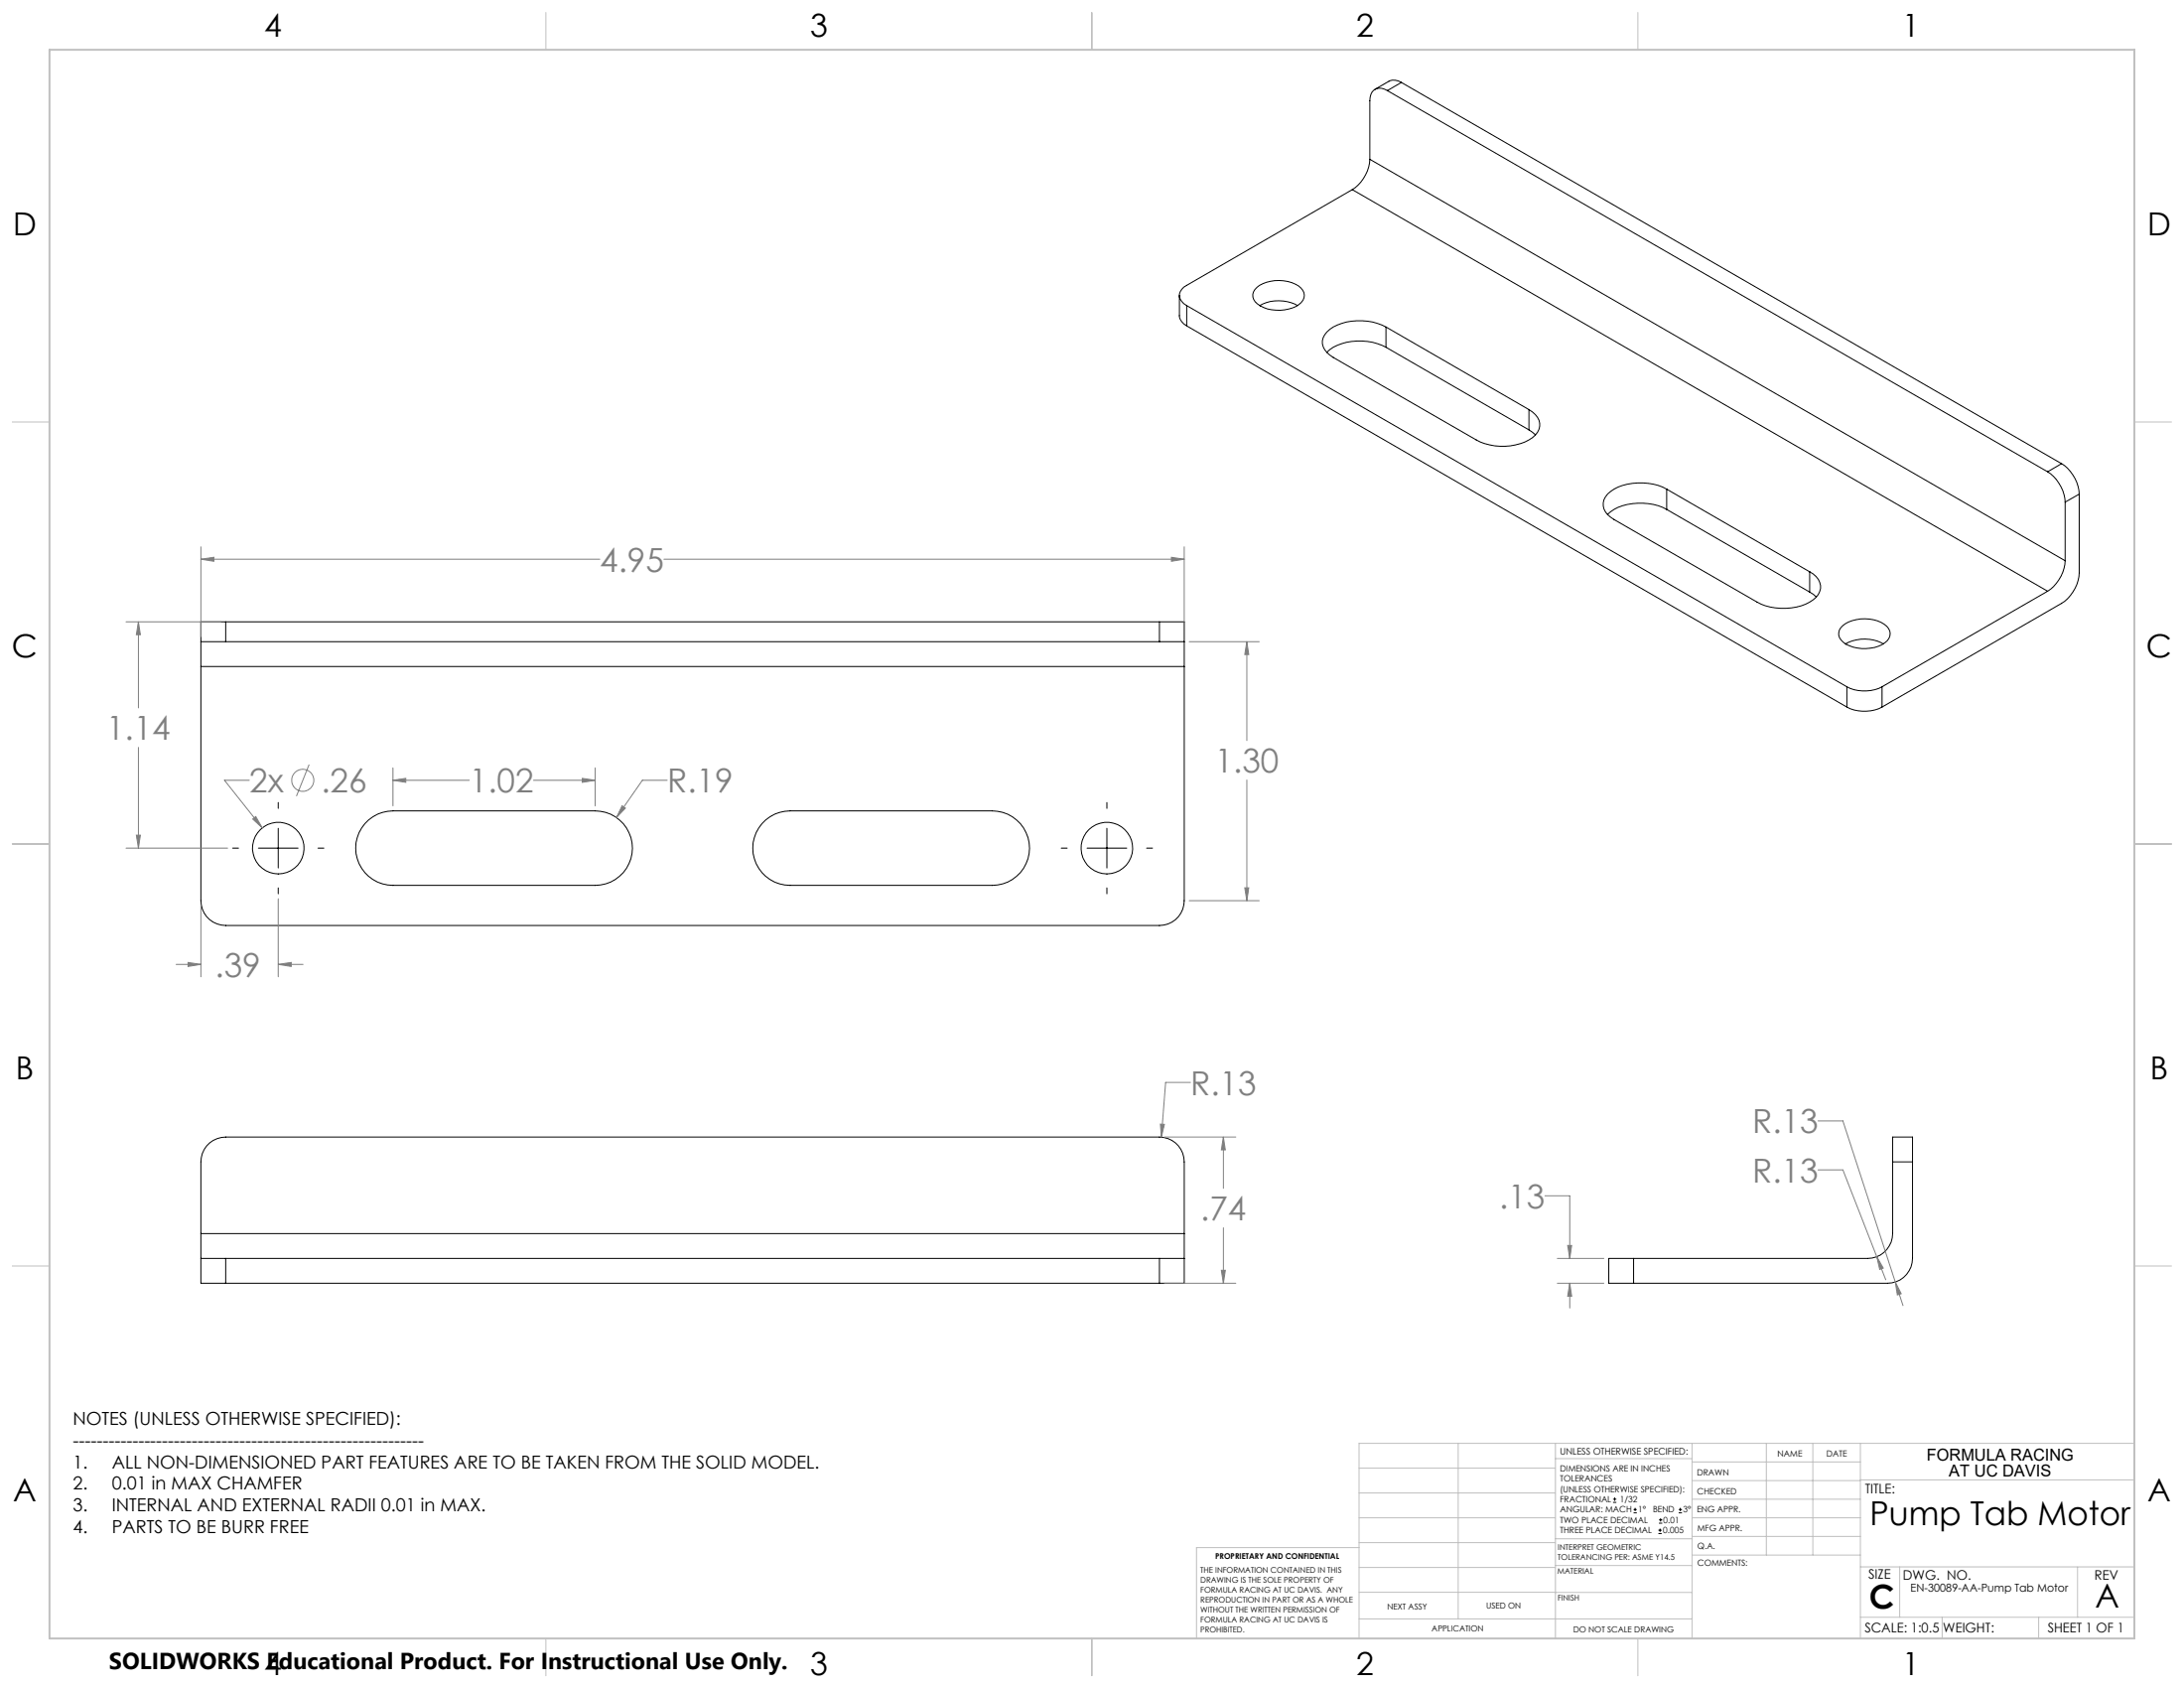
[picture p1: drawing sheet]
<svg xmlns="http://www.w3.org/2000/svg" width="559mm" height="432mm" viewBox="0 0 559 432" stroke-linecap="round" stroke-linejoin="round" font-family="sans-serif">
<g fill="none" stroke="#000" stroke-width=".25">
<path d="M355 23.2a2.73 2.73 0 0 0-3.2-.3 2.73 2.73 0 0 0-1.3 2.9v14.9M355 23.2l168.9 97.5M358.6 21.1a3.3 3.3 0 0 0-3.2-.3l-3.6 2.1M358.6 21.1l-3.6 2.1M358.6 21.1l168.9 97.5M346 48.5l-42.4 24.5a2.72 2.72 0 0 0-1.9 2.6 2.72 2.72 0 0 0 1.9 2.6M346 48.5l177.9 102.7M350.5 40.7a10 10 0 0 1-4.5 7.8M350.5 40.7l177.9 102.7M301.8 75.6v5.2a2.99 2.99 0 0 0 1.8 2.6M303.6 78.2l168.9 97.5M303.6 78.2v5.2"/>
<path d="M321.6 73.5a9.6 9.6 0 0 1 11.2 .1 2.59 2.59 0 0 1-.4 4.3 9.6 9.6 0 0 1-11.2-.7 2.47 2.47 0 0 1 .4-3.7zM322.3 78.2a10.1 10.1 0 0 1 9.7 0M303.6 83.4l168.9 97.5M354.6 83.6a14.6 14.6 0 0 0-14.3 .6 3.8 3.8 0 0 0 0 6.6l37.4 21.7a14.4 14.4 0 0 0 14.4-.5 3.8 3.8 0 0 0 0-6.6l-.9-.6M354.6 88.8a14.6 14.6 0 0 0-14.3 .6l-.8 .7M354.6 83.6l36.6 21.2M354.6 88.8l36.6 21.2M354.6 83.6v5.2M391.2 110l1.7 1.3M391.2 104.8v5.2M527.5 118.6a10 10 0 0 1 4.5 7.8M527.5 118.6l-3.6 2.1"/>
<path d="M426.4 125.1a14.6 14.6 0 0 0-14.3 .6 3.8 3.8 0 0 0 0 6.6l37.5 21.7a14.6 14.6 0 0 0 14.3-.6 3.8 3.8 0 0 0 0-6.6l-.9-.5M426.4 130.3a14.6 14.6 0 0 0-14.3 .6l-.8 .7M426.4 125.1l36.6 21.2M426.4 125.1v5.2M426.4 130.3l36.6 21.1M523.9 120.7a10.1 10.1 0 0 1 4.5 7.7M528.4 128.4v15M532 126.4v20.1a9.9 9.9 0 0 1-4.5 7.8l-46 26.6M532 126.4l-3.6 2M57.7 159.1h-6.3v5M57.7 159.1v5M57.7 159.1h239"/>
<path d="M296.7 159.1h6.3v5M296.7 159.1v5M463 151.4l1.7 1.3M463 146.3v5.1M523.9 151.2l-42.4 24.5M528.4 143.4a10 10 0 0 1-4.5 7.8M51.4 164.1h6.3M51.4 164.1v6.4M51.4 170.5v59.9a6.3 6.3 0 0 0 6.3 6.3h239a6.3 6.3 0 0 0 6.3-6.3v-59.9M51.4 170.5h251.6M57.7 164.1h239M296.7 164.1h6.3"/>
<path d="M303 164.1v6.4M471.5 160.1a9.5 9.5 0 0 1 11.2 .1 2.59 2.59 0 0 1-.5 4.2 9.8 9.8 0 0 1-10.5-.1 2.57 2.57 0 0 1-.2-4.2zM472.2 164.7a10.1 10.1 0 0 1 9.7 0M472.5 175.7a10 10 0 0 0 9 0M472.5 175.7v5.2M481.5 175.7v5.2M472.5 180.9a10 10 0 0 0 9 0M59.5 217h1.5M66.1 217h10.2M71.2 205.3v1.5M71.2 211.9v10.1M81.4 217h1.5"/>
<path d="M93.3 210.7a9.4 9.4 0 0 1 7.2-3.3h51.8a9.5 9.5 0 0 1 9.5 9.6 9.5 9.5 0 0 1-9.5 9.5h-51.8a9.5 9.5 0 0 1-8.6-5.6 9.5 9.5 0 0 1 1.4-10.2zM194.9 210.7a9.4 9.4 0 0 1 7.2-3.3h51.8a9.5 9.5 0 0 1 9.5 9.6 9.5 9.5 0 0 1-9.5 9.5h-51.8a9.5 9.5 0 0 1-8.6-5.6 9.5 9.5 0 0 1 1.4-10.2zM271.5 217h1.6M278.1 217h10.2M283.2 205.3v1.5M283.2 211.9v10.1M293.4 217h1.5M71.2 227.1v1.5M283.2 227.1v1.5M484.3 297.2v-6.3h5v6.3M484.3 297.2v18.4a6.4 6.4 0 0 1-6.4 6.3h-59.9M484.3 297.2h5"/>
<path d="M489.3 297.2v24.7a6.4 6.4 0 0 1-6.3 6.4h-65M51.4 315.6v6.3M51.4 315.6v-18.4a6.3 6.3 0 0 1 6.3-6.3h239a6.3 6.3 0 0 1 6.3 6.3v18.4M51.4 315.6h251.6M303 315.6v6.3M51.4 321.9v6.4h6.3M51.4 321.9h6.3M57.7 321.9v6.4M57.7 328.3h239M57.7 321.9h239M296.7 321.9h6.3M296.7 321.9v6.4"/>
<path d="M303 321.9v6.4h-6.3M418 321.9h-6.4v6.4h6.4M418 321.9v6.4M412.7 384.3h.9M412.7 383.5h.9M413.1 383.1v.8M418 387h.8M418 386.2h.8M418.4 385.7v.9M424.3 392.3h.9M424.3 391.4h.9M424.5 389.6h.8"/>
<path d="M424.5 388.8h.8M424.7 391v.9M424.9 388.4v.8M429.5 387h.9M429.5 386.2h.9M429.9 385.7v.9"/>
<circle cx="71.2" cy="217" r="6.6"/>
<circle cx="283.2" cy="217" r="6.6"/>
</g>
<g fill="none" stroke="#808080" stroke-width=".25">
<path d="M51.4 139.9v23M303 139.9v23M32.2 159.1h24.3M35.4 159.1l.5 3.2h-1zM35.4 159.1v22M51.4 143.1l3.3-.5v1zM51.4 143.1h102.1M169.9 143.1h133.1M299.7 142.6l3.3 .5-3.3 .5zM304.3 164.1h17.9M319 164.1l.5 3.3h-1zM319 164.1v25.3"/>
<path d="M35.4 191.2v25.8M63.8 199.6h-6.4l9.7 12.2M79.1 195.6l-3.3 8.1M100.5 196.4v9.8M100.5 199.6h19.6M100.5 199.6l3.3-.5v1zM136.5 199.6h15.8M149 199.1l3.3 .5-3.3 .5zM152.3 196.4v9.8M170.7 199.6h-6.3l-6.7 9.5M319 199.5v30.9M32.2 217h26"/>
<path d="M34.9 213.6h1l-.5 3.4zM64.7 209.5l.7-.6 1.7 2.9zM159.2 206.1l.8 .6-2.3 2.4zM51.4 231.7v18.2M71.2 229.9v20M304.3 230.4h17.9M318.5 227.1h1l-.5 3.3zM45 246.7h6.4M48.1 246.2l3.3 .5-3.3 .5zM71.2 246.7l3.3-.5v1zM71.2 246.7h6.3M304.6 276.9h-6.4l-1.1 14"/>
<path d="M296.9 287.5l1 .1-.8 3.3zM297.9 290.9h18.3M313 290.9l.5 3.2h-1zM313 290.9v13.1M465.2 299.3h6.3l8.7 22.2M465.2 286.7h6.3l15.4 47.3M313 314.1v14.2M395.3 305.9h6.3v16M401.1 318.6h1l-.5 3.3zM297.9 328.3h18.3M312.5 324.9h1l-.5 3.4zM398.5 328.3h11.9"/>
<path d="M398.5 321.9h11.9M401.6 328.3l.5 3.3h-1zM401.6 328.3v6.3M480.2 321.5l1.7 2.9-1 .3zM480.2 321.5l2.3 5.9M484.9 327.9l1.5 3-.9 .4z"/>
<circle cx="77.5" cy="199.6" r="2.82"/>
</g>
<g fill="none" stroke="#c0c0c0" stroke-width=".25">
<path d="M139.7 3.2v9.5M279.4 3.2v9.5M419.1 3.2v9.5M3.1 107.9h9.6M546.1 107.9h9.5M3.1 215.9h9.6M546.1 215.9h9.5M3.1 323.8h9.6M546.1 323.8h9.5M347.7 375.6h50.3M373.1 369.2v44.9M398 369.2v49.9"/>
<path d="M398 373.1h34.9M432.9 369.2v49.9M432.9 378.7h43.1M432.9 374h43.1M451.9 369.2v28.6M463.8 369.2v28.6M476 369.2v49.9M476 378.6h70.1M546.1 369.2h-198.4v49.9M347.7 394.6h50.3M347.7 388.3h50.3M347.7 381.9h50.3"/>
<path d="M347.7 395.9h-41.6v23.2M398 393.6h35M432.9 383.5h43.1M432.9 388.3h43.1M432.9 393h43.1M433 397.8h43M139.7 419.1v9.6M279.4 419.1v9.6M347.7 414.1h85.2M347.7 401h50.3M347.7 407.3h50.3M398 407.4h34.9"/>
<path d="M398 400.5h35M419.1 419.1v9.6M476 413.7h70.1M476 400.8h70.1M486.1 400.8v12.9M496.9 413.7v5.4M521.6 413.7v5.4M531.6 400.8v12.9"/>
</g>
<path d="M12.7 12.7h533.4v406.4h-533.4z" fill="none" stroke="#c0c0c0" stroke-width=".5"/>
<path d="M313 290.9l.5 3.2h-1zM312.5 324.9h1l-.5 3.4zM296.9 287.5l.2 3.4 .8-3.3zM51.4 143.1l3.3-.5v1zM299.7 142.6l3.3 .5-3.3 .5zM318.5 227.1h1l-.5 3.3zM319 164.1l.5 3.3h-1zM149 199.1l3.3 .5-3.3 .5zM100.5 199.6l3.3-.5v1zM159.2 206.1l-1.5 3 2.3-2.4zM64.7 209.5l2.4 2.3-1.7-2.9zM34.9 213.6h1l-.5 3.4zM35.4 159.1l.5 3.2h-1zM71.2 246.7l3.3-.5v1zM48.1 246.2l3.3 .5-3.3 .5zM401.6 328.3l.5 3.3h-1zM401.1 318.6h1l-.5 3.3zM480.2 321.5l.7 3.2 1-.3zM484.9 327.9l.6 3.4 .9-.4z" fill="#808080"/>
<g font-size="8.5" fill="#808080">
<text x="153.5" y="146.2">4.95</text>
<text x="27.2" y="189.3">1.14</text>
<text x="310.8" y="197.7">1.30</text>
<text x="63.8" y="202.8">2x</text>
<text x="82.1" y="202.8">.26</text>
<text x="120.1" y="202.8">1.02</text>
<text x="170.7" y="202.8">R.19</text>
<text x="55" y="249.9">.39</text>
<text x="304.6" y="280.1">R.13</text>
<text x="448.3" y="289.9">R.13</text>
<text x="448.3" y="302.5">R.13</text>
<text x="383.6" y="309.1">.13</text>
<text x="307.2" y="312.2">.74</text>
</g>
<g font-size="8.5">
<text x="478.4" y="390.1">Pump Tab Motor</text>
<text x="478.3" y="411.4">C</text>
<text x="536.1" y="411.3">A</text>
</g>
<g font-size="8.1">
<text x="67.6" y="9.3">4</text>
<text x="207.3" y="9.3">3</text>
<text x="347" y="9.3">2</text>
<text x="486.7" y="9.3">1</text>
<text x="3.3" y="60.1">D</text>
<text x="549.4" y="60.1">D</text>
<text x="3" y="168">C</text>
<text x="549.1" y="168">C</text>
<text x="4" y="276">B</text>
<text x="550.1" y="276">B</text>
<text x="3.3" y="383.9">A</text>
<text x="549.4" y="383.9">A</text>
<text x="67.6" y="428.4">4</text>
<text x="207.3" y="428.4">3</text>
<text x="347" y="428.4">2</text>
<text x="486.7" y="428.4">1</text>
</g>
<text font-size="5.9" x="27.9" y="427">SOLIDWORKS Educational Product. For Instructional Use Only.</text>
<g font-size="4.6">
<text x="18.6" y="364.4">NOTES (UNLESS OTHERWISE SPECIFIED):</text>
<text x="18.6" y="370">-----------------------------------------------------------</text>
<text x="18.6" y="375.5">1.</text>
<text x="28.7" y="375.5">ALL NON-DIMENSIONED PART FEATURES ARE TO BE TAKEN FROM THE SOLID MODEL.</text>
<text x="18.6" y="381.1">2.</text>
<text x="28.7" y="381.1">0.01 in MAX CHAMFER</text>
<text x="18.6" y="386.7">3.</text>
<text x="28.7" y="386.7">INTERNAL AND EXTERNAL RADII 0.01 in MAX.</text>
<text x="18.6" y="392.3">4.</text>
<text x="28.7" y="392.3">PARTS TO BE BURR FREE</text>
</g>
<g font-size="4.2">
<text x="493" y="373.5">FORMULA RACING</text>
<text x="498.7" y="377.8">AT UC DAVIS</text>
</g>
<g font-size="3.4">
<text x="477.2" y="381.9">TITLE:</text>
<text x="478.1" y="404">SIZE</text>
<text x="486.9" y="404">DWG. NO.</text>
<text x="535.9" y="404.1">REV</text>
<text x="477.1" y="417.7">SCALE: 1:0.5</text>
<text x="497.1" y="417.7">WEIGHT:</text>
<text x="523.9" y="417.6">SHEET 1 OF 1</text>
</g>
<text font-size="2.8" x="488.9" y="407.2">EN-30089-AA-Pump Tab Motor</text>
<text font-size="2.4" x="399.2" y="372.1">UNLESS OTHERWISE SPECIFIED:</text>
<g font-size="2.2">
<text x="399.2" y="376.4">DIMENSIONS ARE IN INCHES</text>
<text x="434.2" y="377.3">DRAWN</text>
<text x="454.8" y="372.5">NAME</text>
<text x="467.3" y="372.6">DATE</text>
<text x="399.2" y="379">TOLERANCES</text>
<text x="399.2" y="381.7">(UNLESS OTHERWISE SPECIFIED):</text>
<text x="434.3" y="382.2">CHECKED</text>
<text x="399.2" y="389.6">TWO PLACE DECIMAL</text>
<text x="399.2" y="384.3">FRACTIONAL</text>
<text x="399.2" y="387">ANGULAR: MACH</text>
<text x="414.5" y="384.3">1/32</text>
<text x="419.1" y="387">1°</text>
<text x="422.9" y="387">BEND</text>
<text x="425.6" y="389.6">0.01</text>
<text x="430.6" y="387">3°</text>
<text x="434.2" y="386.9">ENG APPR.</text>
<text x="399.2" y="392.3">THREE PLACE DECIMAL</text>
<text x="425.5" y="392.3">0.005</text>
<text x="434.3" y="391.6">MFG APPR.</text>
<text x="434.3" y="396.3">Q.A.</text>
<text x="434.3" y="400.5">COMMENTS:</text>
</g>
<g font-size="2.1">
<text x="354.9" y="411.6">NEXT ASSY</text>
<text x="380.3" y="411.6">USED ON</text>
<text x="366.3" y="417.4">APPLICATION</text>
<text x="402.5" y="417.5">DO NOT SCALE DRAWING</text>
</g>
<g font-size="2">
<text x="310.9" y="398.8">PROPRIETARY AND CONFIDENTIAL</text>
<text x="398.6" y="396.5">INTERPRET GEOMETRIC</text>
<text x="398.6" y="399">TOLERANCING PER: ASME Y14.5</text>
<text x="307.2" y="402.4">THE INFORMATION CONTAINED IN THIS</text>
<text x="307.2" y="404.9">DRAWING IS THE SOLE PROPERTY OF</text>
<text x="307.2" y="407.5">FORMULA RACING AT UC DAVIS. ANY</text>
<text x="398.5" y="402.6">MATERIAL</text>
<text x="307.2" y="410">REPRODUCTION IN PART OR AS A WHOLE</text>
<text x="307.2" y="412.5">WITHOUT THE WRITTEN PERMISSION OF</text>
<text x="398.5" y="409.4">FINISH</text>
<text x="307.2" y="415">FORMULA RACING AT UC DAVIS IS</text>
<text x="307.2" y="417.6">PROHIBITED.</text>
</g>
</svg>
